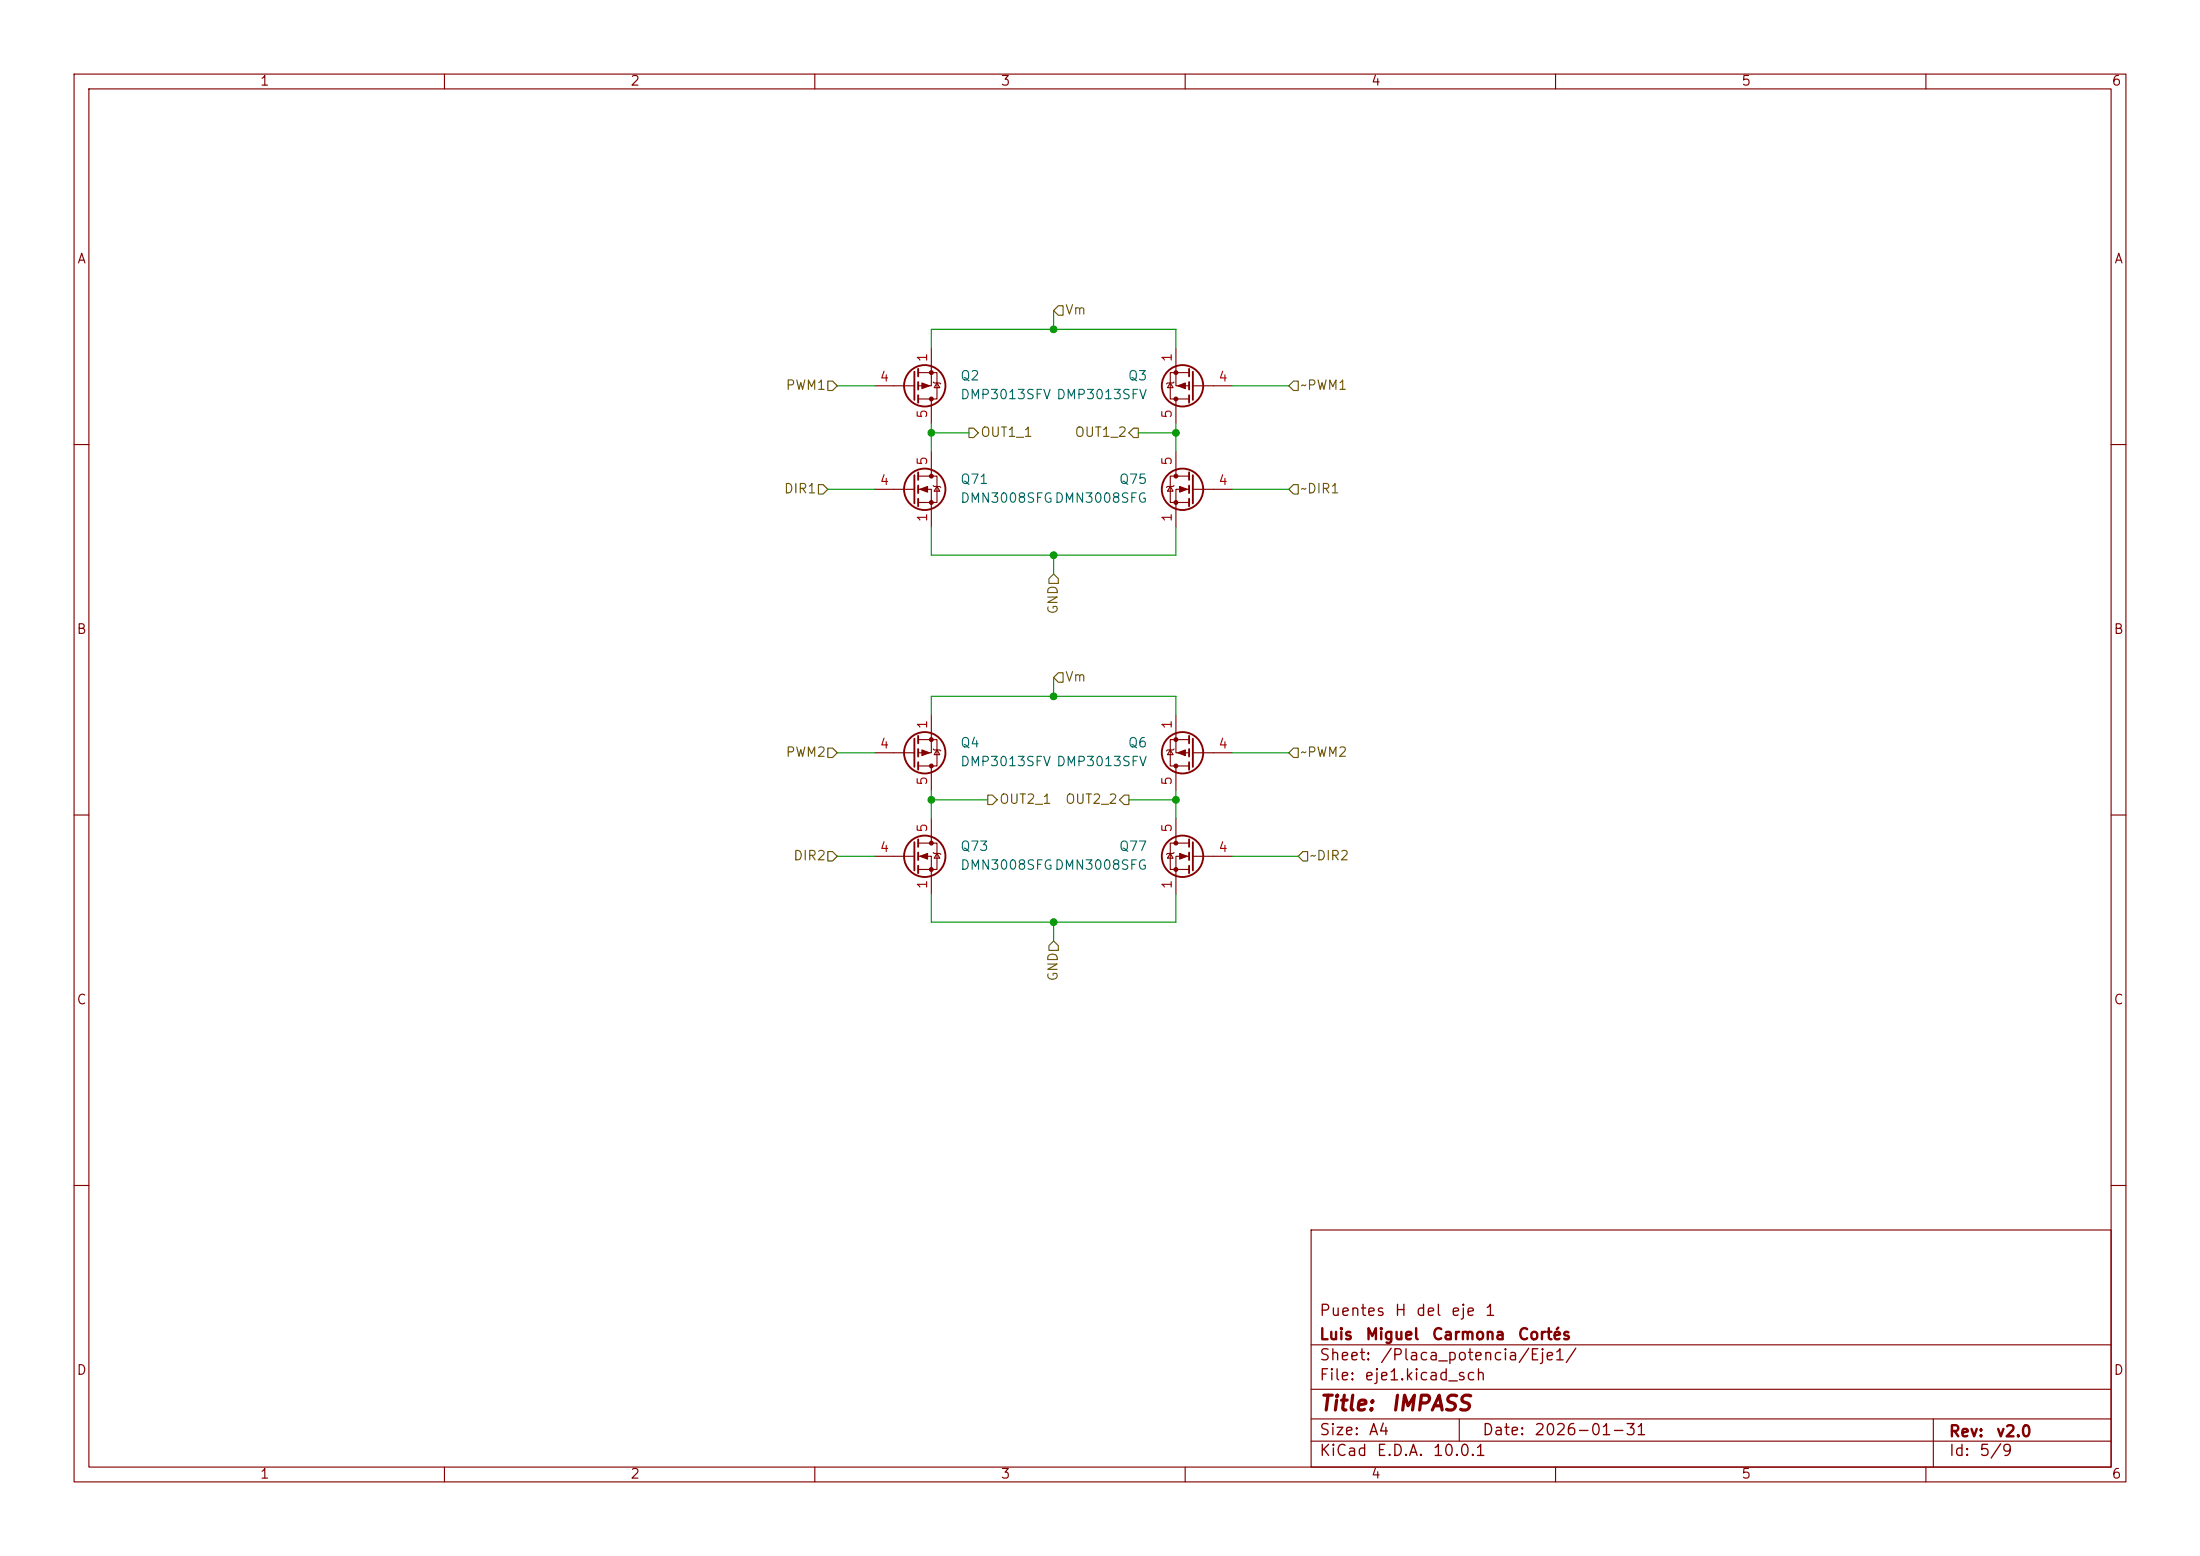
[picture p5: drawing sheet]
<svg xmlns="http://www.w3.org/2000/svg" width="297mm" height="210mm" viewBox="0 0 297 210" stroke-linecap="round" stroke-linejoin="round" font-family="sans-serif">
<g fill="none" stroke="#840000" stroke-width=".15">
<path d="M10 10h277v190h-277zM12 12h273v186h-273zM60 10v2M110 10v2M160 10v2M210 10v2M260 10v2M118.1 52.1h5.3M124 50.3h2.5v3.5h-2.5M125.7 47v5.1h-1.7M125.7 53.8v3.4M126 51.6l.1 .1h.8l.1 .1"/>
<path d="M126.5 51.7l.4 .6h-.8zM158 51.7l.4 .6h-.8zM158.5 51.6l-.1 .1h-.8l-.1 .1M158.7 47v5.1h1.8M158.7 53.8v3.4M160.5 50.3h-2.5v3.5h2.5M161 52.1h5.4M10 60h2M118.1 66h5.3M124 64.3h2.5v3.5h-2.5M124 66h1.7v5.1M125.7 61v3.3"/>
<path d="M126 65.5l.1 .2h.8l.1 .1M126.5 65.7l.4 .6h-.8zM158 65.7l.4 .6h-.8zM158.5 65.5l-.1 .2h-.8l-.1 .1M158.7 61v3.3M160.5 64.3h-2.5v3.5h2.5M160.5 66h-1.8v5.1M161 66h5.4M285 60h2M124 99.8h2.5v3.6h-2.5M125.7 96.5v5.1h-1.7M158.7 96.5v5.1h1.8"/>
<path d="M160.5 99.8h-2.5v3.6h2.5M10 110h2M118.1 115.6h5.3M118.1 101.6h5.3M124 113.8h2.5v3.5h-2.5M124 115.6h1.7v5.1M125.7 103.4v3.3M125.7 110.5v3.3M126 115.1l.1 .1h.8l.1 .1M126 101.1l.1 .1h.8l.1 .1M126.5 115.2l.4 .6h-.8zM126.5 101.2l.4 .7h-.8z"/>
<path d="M158 101.2l.4 .7h-.8zM158 115.2l.4 .6h-.8zM158.5 101.1l-.1 .1h-.8l-.1 .1M158.5 115.1l-.1 .1h-.8l-.1 .1M158.7 103.4v3.3M158.7 110.5v3.3M160.5 113.8h-2.5v3.5h2.5M160.5 115.6h-1.8v5.1M161 115.6h5.4M161 101.6h5.4M285 110h2M10 160h2"/>
<path d="M177 166h108v32h-108zM285 160h2M60 198v2M110 198v2M160 198v2M177 194.5h108M177 191.5h108M177 187.5h108M177 181.5h108M197 191.5v3M210 198v2M260 198v2"/>
<path d="M261 191.5v6.5"/>
</g>
<g fill="none" stroke="#840000" stroke-width=".25">
<path d="M123.4 50.2v3.8M124 49.8v1M124 51.6v1M124 53.3v1.1M160.5 49.8v1M160.5 51.6v1M160.5 53.3v1.1M161 50.2v3.8M123.4 64.1v3.8M124 63.8v1M124 65.5v1M124 67.3v1"/>
<path d="M160.5 63.8v1M160.5 65.5v1M160.5 67.3v1M161 64.1v3.8M123.4 99.7v3.8M124 99.3v1M160.5 99.3v1M161 99.7v3.8M123.4 113.7v3.8M124 101.1v1M124 102.9v1M124 113.3v1"/>
<path d="M124 115.1v1M124 116.8v1.1M160.5 101.1v1M160.5 102.9v1M160.5 113.3v1M160.5 115.1v1M160.5 116.8v1.1M161 113.7v3.8"/>
<circle cx="124.8" cy="52.1" r="2.79"/>
<circle cx="159.6" cy="52.1" r="2.79"/>
<circle cx="124.8" cy="66" r="2.79"/>
<circle cx="159.6" cy="66" r="2.79"/>
<circle cx="124.8" cy="101.6" r="2.79"/>
<circle cx="124.8" cy="115.6" r="2.79"/>
<circle cx="159.6" cy="101.6" r="2.79"/>
<circle cx="159.6" cy="115.6" r="2.79"/>
</g>
<g fill="#840000" stroke="#840000" stroke-width=".15">
<path d="M159.3 65.7l1 .3-1 .4z"/>
<path d="M159 52.1l1-.4v.8z"/>
<path d="M124.2 66l1-.3v.7z"/>
<path d="M124.5 51.7l1 .4-1 .4z"/>
<path d="M124.2 115.6l1-.4v.8z"/>
<path d="M124.5 101.2l1 .4-1 .4z"/>
<path d="M159 101.6l1-.4v.8z"/>
<path d="M159.3 115.2l1 .4-1 .4z"/>
<circle cx="158.7" cy="64.3" r=".25"/>
<circle cx="158.7" cy="67.8" r=".25"/>
<circle cx="158.7" cy="53.8" r=".25"/>
<circle cx="158.7" cy="50.3" r=".25"/>
<circle cx="125.7" cy="64.3" r=".25"/>
<circle cx="125.7" cy="67.8" r=".25"/>
<circle cx="125.7" cy="53.8" r=".25"/>
<circle cx="125.7" cy="50.3" r=".25"/>
<circle cx="125.7" cy="113.8" r=".25"/>
<circle cx="125.7" cy="117.3" r=".25"/>
<circle cx="125.7" cy="103.4" r=".25"/>
<circle cx="125.7" cy="99.8" r=".25"/>
<circle cx="158.7" cy="103.4" r=".25"/>
<circle cx="158.7" cy="99.8" r=".25"/>
<circle cx="158.7" cy="113.8" r=".25"/>
<circle cx="158.7" cy="117.3" r=".25"/>
</g>
<g fill="none" stroke="#725600" stroke-width=".15">
<path d="M111.8 51.4h.6l.6 .7-.6 .6h-.6zM130.8 57.8h.6l.7 .6-.7 .7h-.6zM142.9 41.3h.6v1.2h-.6l-.7-.6zM153 57.8h.7v1.3h-.7l-.6-.7zM174.6 51.4h.7v1.3h-.7l-.6-.6zM110.5 65.4h.6l.7 .6-.7 .7h-.6zM142.2 77.5l.7 .6v.6h-1.3v-.6zM174.6 65.4h.7v1.3h-.7l-.6-.7zM142.9 90.8h.6v1.3h-.6l-.7-.7zM111.8 101h.6l.6 .6-.6 .6h-.6zM111.8 114.9h.6l.6 .7-.6 .6h-.6zM133.3 107.3h.7l.6 .7-.6 .6h-.7z"/>
<path d="M151.8 107.3h.6v1.3h-.6l-.7-.6zM174.6 101h.7v1.2h-.7l-.6-.6zM175.9 114.9h.6v1.3h-.6l-.6-.6zM142.2 127l.7 .6v.7h-1.3v-.7z"/>
</g>
<g fill="none" stroke="#009600" stroke-width=".15">
<path d="M113 52.1h5.1M125.7 47v-2.5h33v2.5M125.7 57.2v3.8M125.7 58.4h5.1M142.2 41.9v2.6M153.7 58.4h5M158.7 57.2v3.8M166.4 52.1h7.6M111.8 66h6.3M125.7 71.1v3.8h33v-3.8M142.2 74.9v2.6M166.4 66h7.6"/>
<path d="M125.7 96.5v-2.5h33v2.5M142.2 91.4v2.6M113 115.6h5.1M113 101.6h5.1M125.7 106.7v3.8M125.7 108h7.6M152.4 108h6.3M158.7 106.7v3.8M166.4 115.6h8.9M166.4 101.6h7.6M125.7 120.7v3.8h33v-3.8M142.2 124.5v2.5"/>
</g>
<g fill="#009600" stroke="#009600" stroke-width=".14">
<circle cx="142.2" cy="74.9" r=".46"/>
<circle cx="125.7" cy="58.4" r=".46"/>
<circle cx="158.7" cy="58.4" r=".46"/>
<circle cx="142.2" cy="44.5" r=".46"/>
<circle cx="125.7" cy="108" r=".46"/>
<circle cx="142.2" cy="94" r=".46"/>
<circle cx="158.7" cy="108" r=".46"/>
<circle cx="142.2" cy="124.5" r=".46"/>
</g>
<g font-size="2" fill="#840000">
<text x="178" y="190.9">Title:</text>
<text x="187.7" y="190.9">IMPASS</text>
</g>
<g font-size="1.5" fill="#840000">
<text x="178" y="178">Puentes</text>
<text x="188.2" y="178">H</text>
<text x="191" y="178">del</text>
<text x="195.8" y="178">eje</text>
<text x="200.3" y="178">1</text>
<text x="178" y="184">Sheet:</text>
<text x="178" y="181.2">Luis</text>
<text x="184.2" y="181.2">Miguel</text>
<text x="186.2" y="184">/Placa_potencia/Eje1/</text>
<text x="193.2" y="181.2">Carmona</text>
<text x="204.8" y="181.2">Cortés</text>
<text x="178" y="186.7">File:</text>
<text x="184.1" y="186.7">eje1.kicad_sch</text>
<text x="178" y="196.9">KiCad</text>
<text x="178" y="194.1">Size:</text>
<text x="184.7" y="194.1">A4</text>
<text x="185.7" y="196.9">E.D.A.</text>
<text x="193.3" y="196.9">10.0.1</text>
<text x="200" y="194.1">Date:</text>
<text x="207" y="194.1">2026-01-31</text>
<text x="263" y="194.3">Rev:</text>
<text x="263" y="196.9">Id:</text>
<text x="267.1" y="196.9">5/9</text>
<text x="269.4" y="194.3">v2.0</text>
</g>
<g font-size="1.3" fill="#840000">
<text x="35" y="11.9">1</text>
<text x="85" y="11.9">2</text>
<text x="135" y="11.9">3</text>
<text x="185" y="11.9">4</text>
<text x="235" y="11.9">5</text>
<text x="285" y="11.9">6</text>
<text x="10.3" y="35.9">A</text>
<text x="285.3" y="35.9">A</text>
<text x="10.3" y="85.9">B</text>
<text x="285.3" y="85.9">B</text>
<text x="10.3" y="135.9">C</text>
<text x="285.3" y="135.9">C</text>
<text x="10.3" y="185.9">D</text>
<text x="285.3" y="185.9">D</text>
<text x="35" y="199.9">1</text>
<text x="85" y="199.9">2</text>
<text x="135" y="199.9">3</text>
<text x="185" y="199.9">4</text>
<text x="235" y="199.9">5</text>
<text x="285" y="199.9">6</text>
</g>
<g font-size="1.3" fill="#725600">
<text x="143.7" y="42.8">Vm</text>
<text x="106" y="52.9">PWM1</text>
<text x="175.5" y="52.9">~PWM1</text>
<text x="132.3" y="59.3">OUT1_1</text>
<text x="145" y="59.3">OUT1_2</text>
<text x="105.7" y="66.9">DIR1</text>
<text x="175.5" y="66.9">~DIR1</text>
<text x="143.1" y="83" transform="rotate(-90 143.1 83)">GND</text>
<text x="143.7" y="92.3">Vm</text>
<text x="106" y="102.5">PWM2</text>
<text x="175.5" y="102.5">~PWM2</text>
<text x="134.8" y="108.8">OUT2_1</text>
<text x="143.7" y="108.8">OUT2_2</text>
<text x="107" y="116.4">DIR2</text>
<text x="176.7" y="116.4">~DIR2</text>
<text x="143.1" y="132.5" transform="rotate(-90 143.1 132.5)">GND</text>
</g>
<g font-size="1.3" fill="#a90000">
<text x="118.7" y="51.8">4</text>
<text x="125.5" y="49" transform="rotate(-90 125.5 49)">1</text>
<text x="158.5" y="49" transform="rotate(-90 158.5 49)">1</text>
<text x="164.4" y="51.8">4</text>
<text x="125.5" y="56.6" transform="rotate(-90 125.5 56.6)">5</text>
<text x="158.5" y="56.6" transform="rotate(-90 158.5 56.6)">5</text>
<text x="118.7" y="65.8">4</text>
<text x="125.5" y="62.9" transform="rotate(-90 125.5 62.9)">5</text>
<text x="158.5" y="62.9" transform="rotate(-90 158.5 62.9)">5</text>
<text x="164.4" y="65.8">4</text>
<text x="125.5" y="70.6" transform="rotate(-90 125.5 70.6)">1</text>
<text x="158.5" y="70.6" transform="rotate(-90 158.5 70.6)">1</text>
<text x="118.7" y="101.3">4</text>
<text x="125.5" y="98.5" transform="rotate(-90 125.5 98.5)">1</text>
<text x="158.5" y="98.5" transform="rotate(-90 158.5 98.5)">1</text>
<text x="164.4" y="101.3">4</text>
<text x="125.5" y="106.1" transform="rotate(-90 125.5 106.1)">5</text>
<text x="158.5" y="106.1" transform="rotate(-90 158.5 106.1)">5</text>
<text x="125.5" y="112.5" transform="rotate(-90 125.5 112.5)">5</text>
<text x="158.5" y="112.5" transform="rotate(-90 158.5 112.5)">5</text>
<text x="118.7" y="115.3">4</text>
<text x="164.4" y="115.3">4</text>
<text x="125.5" y="120.1" transform="rotate(-90 125.5 120.1)">1</text>
<text x="158.5" y="120.1" transform="rotate(-90 158.5 120.1)">1</text>
</g>
<g font-size="1.3" fill="#006464">
<text x="129.5" y="51.7">Q2</text>
<text x="152.2" y="51.7">Q3</text>
<text x="129.5" y="54.2">DMP3013SFV DMP3013SFV</text>
<text x="129.5" y="65.6">Q71</text>
<text x="151" y="65.6">Q75</text>
<text x="129.5" y="68.2">DMN3008SFGDMN3008SFG</text>
<text x="129.5" y="101.2">Q4</text>
<text x="152.2" y="101.2">Q6</text>
<text x="129.5" y="103.7">DMP3013SFV DMP3013SFV</text>
<text x="129.5" y="115.2">Q73</text>
<text x="129.5" y="117.7">DMN3008SFGDMN3008SFG</text>
<text x="151" y="115.2">Q77</text>
</g>
</svg>
